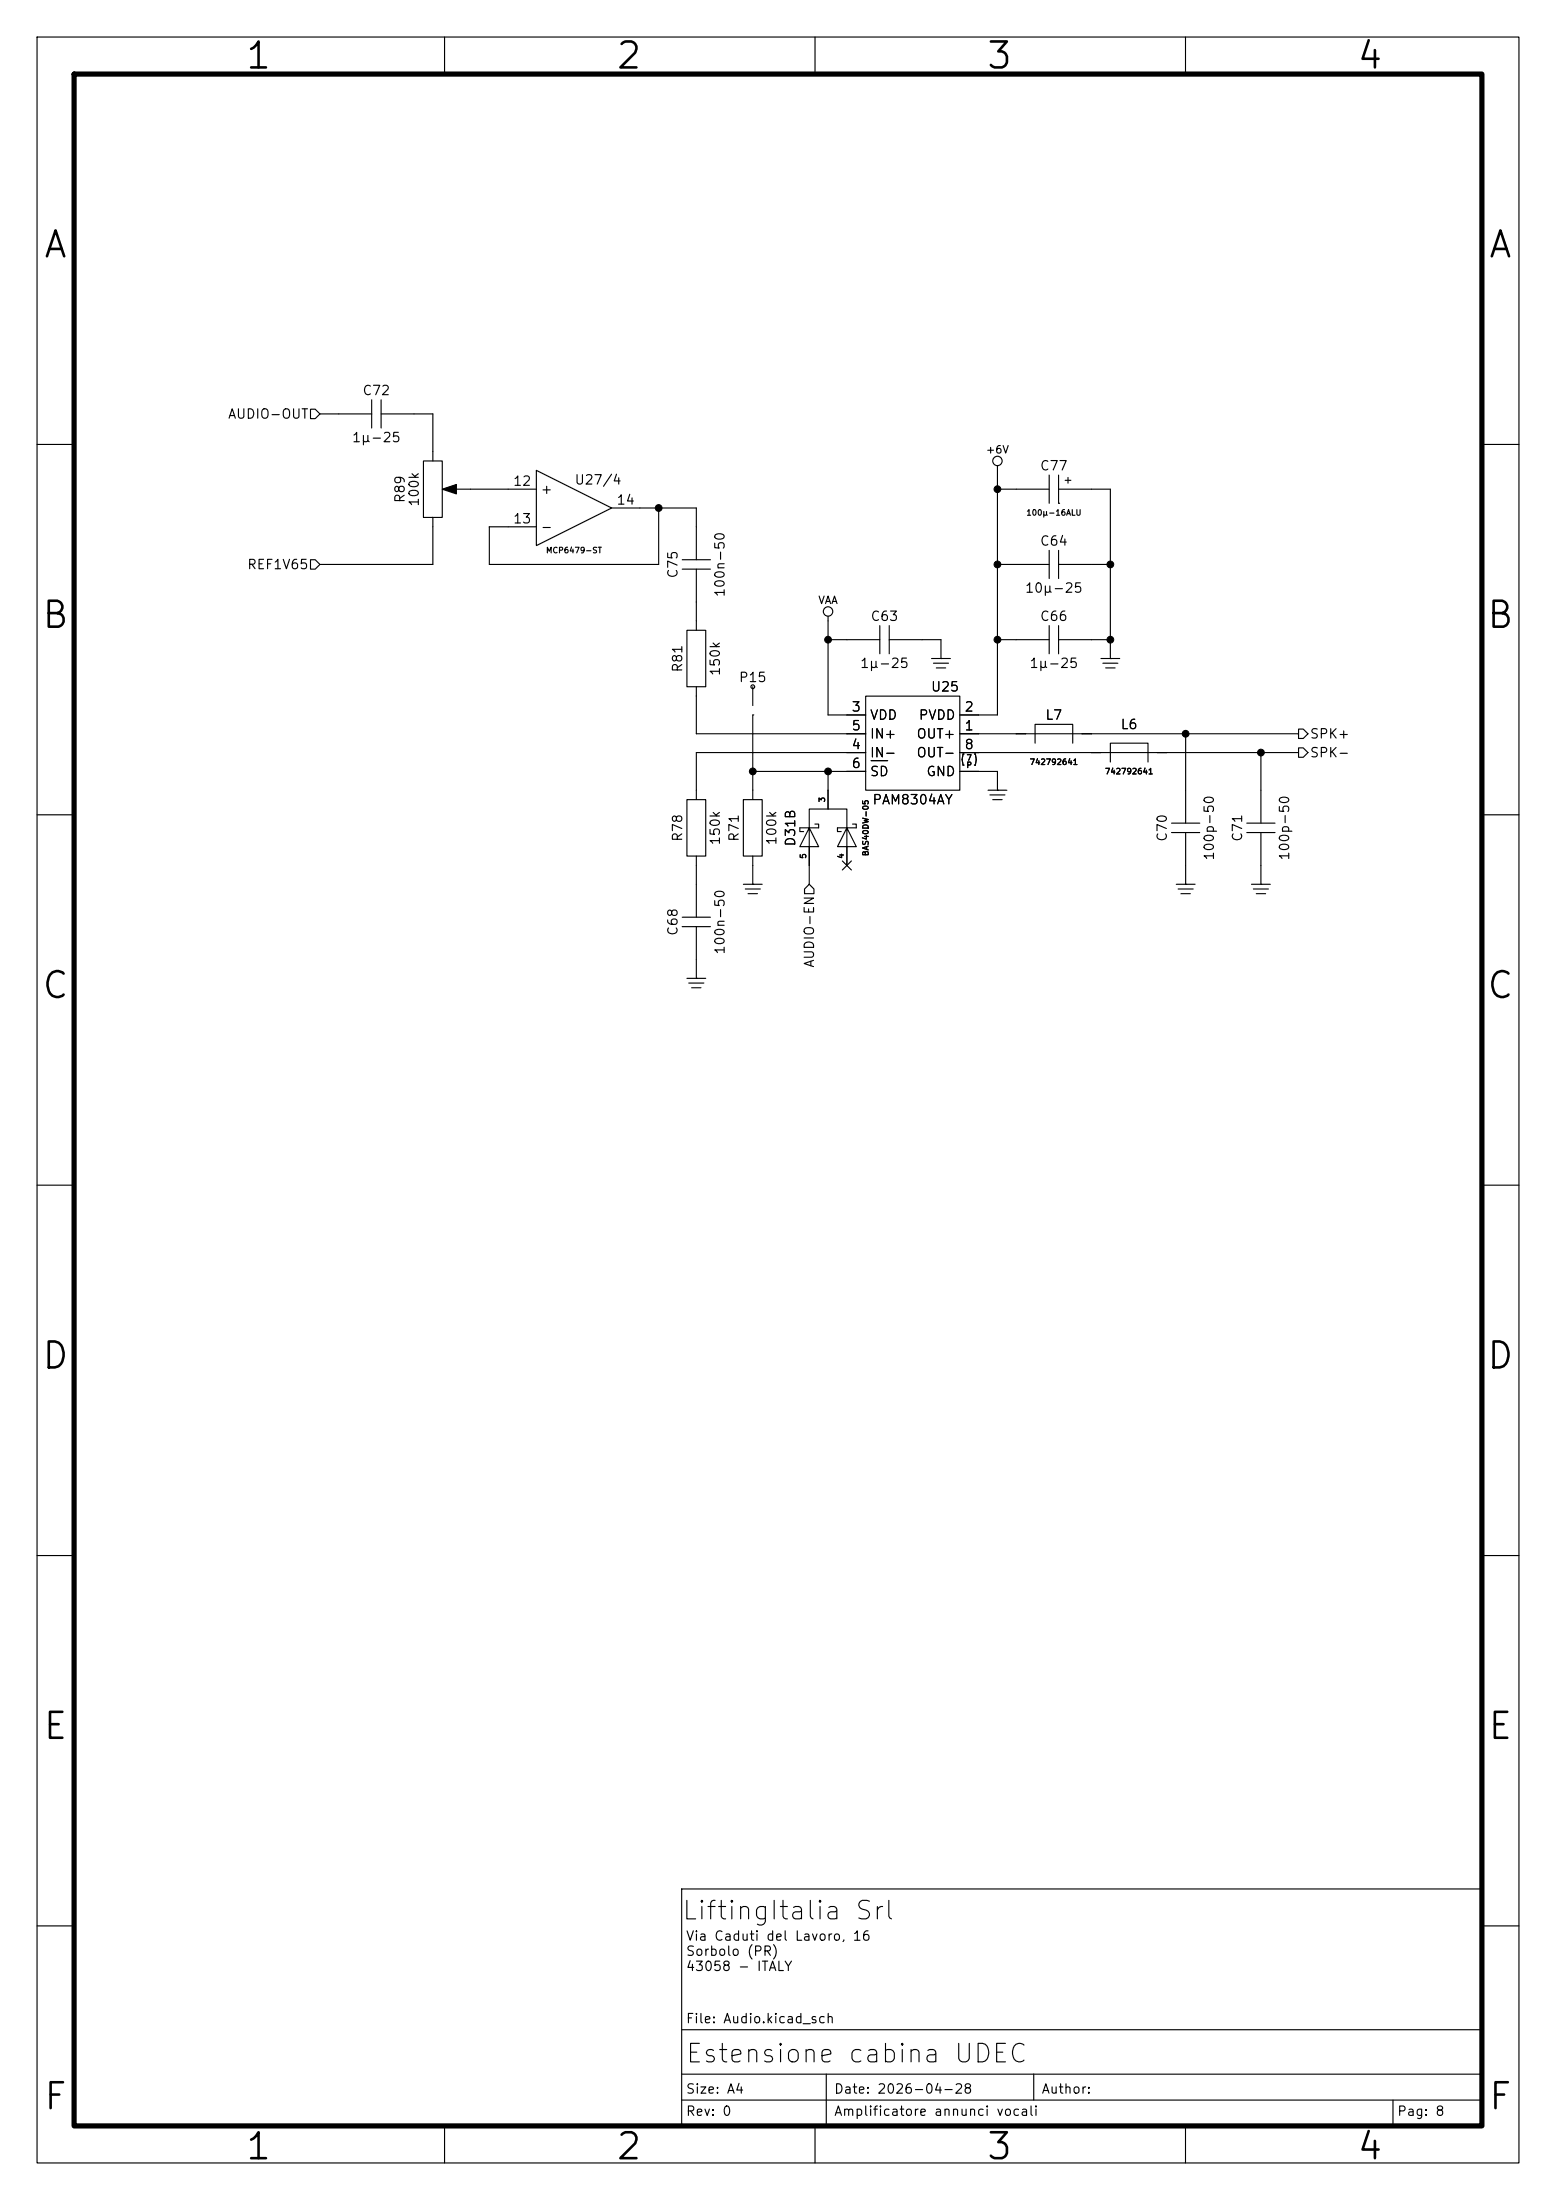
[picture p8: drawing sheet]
<svg xmlns="http://www.w3.org/2000/svg" width="210mm" height="297mm" viewBox="0 0 210 297" stroke-linecap="round" stroke-linejoin="round" font-family="sans-serif">
<path d="M10 10h190v277h-190z" fill="none" stroke="#000" stroke-width=".7"/>
<g fill="none" stroke="#000" stroke-width=".15">
<path d="M5 5h200v287h-200zM60 5v5M110 5v5M160 5v5M41.9 55.2h.6l.7 .7-.7 .6h-.6zM43.2 55.9h7M50.2 54v3.8M51.4 54v3.8M51.4 55.9h7v6.3M5 60h5M41.9 75.6h.6l.7 .6-.7 .6h-.6zM57.1 62.2h2.6v7.7h-2.6z"/>
<path d="M58.4 69.9v6.3h-15.2M61 66h11.4M72.4 63.5l10.1 5.1-10.1 5.1zM82.5 68.6h11.5v7M88.9 68.6v7.6h-22.9v-5.1h6.4M92.1 75.6h3.8M92.1 76.8h3.8M94 76.8v8.3M134.6 62.9v33.6h-5.1M134.6 66h7M134.6 76.2h7M141.6 74.3v3.8"/>
<path d="M141.6 64.1v3.8M142.9 74.3v3.8M142.9 67.9h.1M142.9 66h7v22.9M142.9 76.2h7M142.9 64.1v3.8M200 60h5M92.7 85.1h2.5v7.6h-2.5zM94 92.7v6.4h22.8M101.6 96.5h.1M101.6 92.7v2.6M101.6 96.5v11.5"/>
<path d="M111.8 83.2v13.3h5M111.8 86.4h6.9M116.8 94h12.7v12.7h-12.7zM118.7 84.5v3.8M120 84.5v3.8M120 86.4h7v2.5M125.7 88.9h2.6M126 89.5h2M126.4 90.2h1.2M127 88.9h.1M129.5 99.1h45.8M134.6 86.4h7"/>
<path d="M141.6 84.5v3.8M142.9 84.5v3.8M142.9 86.4h7M148.6 88.9h2.5M148.8 89.5h2.1M149.2 90.2h1.3M149.9 88.9h.1M160 99.1v12M175.3 98.4h.6l.6 .7-.6 .6h-.6zM5 110h5M92.7 108h2.5v7.6h-2.5zM94 115.6v8.2"/>
<path d="M100.3 108h2.6v7.6h-2.6zM100.3 119.4h2.6M101.6 119.4h.1M101.6 104.1h15.2M101.6 115.6v3.8M109.2 119.4l.7 .6v.7h-1.3v-.7zM110 111.3h.5v.5h-2.6v.5h.6M111.8 104.1v5.1M113.7 116.2l1.2 1.2M114.3 116.8v-5l1.3 2.5h-2.6l1.3-2.5v-2.6h-5.1v2.6l1.3 2.5h-2.6l1.3-2.5v7.6M114.9 116.2l-1.2 1.2M115.1 111.3h.5v.5h-2.6v.5h.5"/>
<path d="M116.8 101.6h-22.8v6.4M117.6 102.7h2.2M129.5 101.6h45.8M129.5 104.1h5.1v2.6M130.1 101.8h-.1l-.1 .7 .1 .8h.1M131.5 101.8h.1l.2 .7-.2 .8h-.1M133.3 106.7h2.6M133.6 107.3h2M134 108h1.3M134.6 106.7h.1M139.7 100.3v-2.5h5.1v2.5M149.9 102.9v-2.6h5v2.6"/>
<path d="M158.1 112.4h3.8M158.1 111.1h3.8M158.7 119.4h2.6M160 119.4h.1M160 112.4v7M168.3 112.4h3.8M168.3 111.1h3.8M168.9 119.4h2.5M170.2 119.4h.1M170.2 101.6v9.5M170.2 112.4v7M175.3 101h.6l.6 .6-.6 .6h-.6z"/>
<path d="M200 110h5M92.1 125.1h3.8M92.1 123.8h3.8M92.7 132.1h2.5M93 132.7h2M93.3 133.4h1.3M94 132.1h.1M94 125.1v7M100.6 120h2M101 120.7h1.2M159 120h2M159.4 120.7h1.3"/>
<path d="M169.2 120h2M169.5 120.7h1.3M5 160h5M200 160h5M5 210h5M200 210h5M92 255h108v32h-108zM5 260h5M92 274h108M111.5 280v7M139.5 280v3.5M200 260h5"/>
<path d="M60 287v5M92 283.5h108M92 280h108M110 287v5M160 287v5M188 283.5v3.5"/>
<circle cx="134.6" cy="62.2" r=".63"/>
<circle cx="101.6" cy="92.7" r=".25"/>
<circle cx="111.8" cy="82.5" r=".63"/>
</g>
<path d="M59.7 66l1.9-.6v1.3z" fill="#000" stroke="#000" stroke-width=".15"/>
<g fill="#000" stroke="#000" stroke-width=".13">
<circle cx="88.9" cy="68.6" r=".46"/>
<circle cx="134.6" cy="76.2" r=".46"/>
<circle cx="134.6" cy="66" r=".46"/>
<circle cx="149.9" cy="76.2" r=".46"/>
<circle cx="111.8" cy="86.4" r=".46"/>
<circle cx="134.6" cy="86.4" r=".46"/>
<circle cx="149.9" cy="86.4" r=".46"/>
<circle cx="160" cy="99.1" r=".46"/>
<circle cx="101.6" cy="104.1" r=".46"/>
<circle cx="111.8" cy="104.1" r=".46"/>
<circle cx="170.2" cy="101.6" r=".46"/>
</g>
<g font-size="3.5">
<text x="32.9" y="10.2">1</text>
<text x="82.9" y="10.2">2</text>
<text x="132.9" y="10.2">3</text>
<text x="182.9" y="10.2">4</text>
<text x="5.6" y="35.7">A</text>
<text x="200.7" y="35.7">A</text>
<text x="5.4" y="85.7">B</text>
<text x="200.4" y="85.7">B</text>
<text x="5.4" y="135.7">C</text>
<text x="200.4" y="135.7">C</text>
<text x="5.4" y="185.7">D</text>
<text x="200.4" y="185.7">D</text>
<text x="5.6" y="235.7">E</text>
<text x="200.6" y="235.7">E</text>
<text x="5.6" y="285.7">F</text>
<text x="200.7" y="285.7">F</text>
<text x="32.9" y="292.4">1</text>
<text x="82.9" y="292.4">2</text>
<text x="132.9" y="292.4">3</text>
<text x="182.9" y="292.4">4</text>
</g>
<g font-size="2.5">
<text x="91.9" y="259.8">LiftingItalia Srl</text>
<text x="92.4" y="279.1">Estensione cabina UDEC</text>
</g>
<g font-size="1.3">
<text x="48.8" y="53.7">C72</text>
<text x="30.7" y="56.8">AUDIO-OUT</text>
<text x="47.4" y="60">1µ-25</text>
<text x="69.1" y="65.9">12</text>
<text x="77.5" y="65.7">U27/4</text>
<text x="140.3" y="63.8">C77</text>
<text x="54.9" y="68" transform="rotate(-90 54.9 68)">R89</text>
<text x="56.8" y="68.5" transform="rotate(-90 56.8 68.5)">100k</text>
<text x="69.1" y="71">13</text>
<text x="72.9" y="67">+</text>
<text x="83.1" y="68.4">14</text>
<text x="33.3" y="77.2">REF1V65</text>
<text x="72.9" y="72.1">-</text>
<text x="140.3" y="74">C64</text>
<text x="91.8" y="78.2" transform="rotate(-90 91.8 78.2)">C75</text>
<text x="98.1" y="80.7" transform="rotate(-90 98.1 80.7)">100n-50</text>
<text x="138.2" y="80.3">10µ-25</text>
<text x="117.4" y="84.1">C63</text>
<text x="140.3" y="84.1">C66</text>
<text x="92.4" y="90.9" transform="rotate(-90 92.4 90.9)">R81</text>
<text x="97.5" y="91.4" transform="rotate(-90 97.5 91.4)">150k</text>
<text x="99.6" y="92.4">P15</text>
<text x="116" y="90.5">1µ-25</text>
<text x="125.6" y="93.7">U25</text>
<text x="138.8" y="90.5">1µ-25</text>
<text x="114.8" y="96.4">3</text>
<text x="114.8" y="101.5">4</text>
<text x="114.8" y="98.9">5</text>
<text x="117.3" y="97.5">VDD</text>
<text x="117.3" y="100">IN+</text>
<text x="123.6" y="100">OUT+</text>
<text x="123.9" y="97.5">PVDD</text>
<text x="130.1" y="98.9">1</text>
<text x="130.1" y="96.4">2</text>
<text x="130.1" y="101.5">8</text>
<text x="141" y="97.5">L7</text>
<text x="151.2" y="98.8">L6</text>
<text x="176.7" y="100">SPK+</text>
<text x="114.8" y="104">6</text>
<text x="117.3" y="102.6">IN-</text>
<text x="117.3" y="105.1">SD</text>
<text x="123.6" y="102.6">OUT-</text>
<text x="124.9" y="105.1">GND</text>
<text x="176.7" y="102.6">SPK-</text>
<text x="92.4" y="113.7" transform="rotate(-90 92.4 113.7)">R78</text>
<text x="100" y="113.7" transform="rotate(-90 100 113.7)">R71</text>
<text x="117.7" y="108.9">PAM8304AY</text>
<text x="157.8" y="113.7" transform="rotate(-90 157.8 113.7)">C70</text>
<text x="168" y="113.7" transform="rotate(-90 168 113.7)">C71</text>
<text x="97.5" y="114.2" transform="rotate(-90 97.5 114.2)">150k</text>
<text x="105.1" y="114.2" transform="rotate(-90 105.1 114.2)">100k</text>
<text x="107.6" y="114.4" transform="rotate(-90 107.6 114.4)">D31B</text>
<text x="164.2" y="116.3" transform="rotate(-90 164.2 116.3)">100p-50</text>
<text x="174.3" y="116.3" transform="rotate(-90 174.3 116.3)">100p-50</text>
<text x="91.8" y="126.4" transform="rotate(-90 91.8 126.4)">C68</text>
<text x="98.1" y="129" transform="rotate(-90 98.1 129)">100n-50</text>
<text x="110.2" y="130.7" transform="rotate(-90 110.2 130.7)">AUDIO-EN</text>
<text x="92.5" y="262.3">Via Caduti del Lavoro, 16</text>
<text x="92.5" y="264.4">Sorbolo (PR)</text>
<text x="92.5" y="266.4">43058 - ITALY</text>
<text x="92.5" y="273.5">File: Audio.kicad_sch</text>
<text x="92.5" y="283">Size: A4</text>
<text x="92.5" y="286">Rev: 0</text>
<text x="112.5" y="286">Amplificatore annunci vocali</text>
<text x="112.5" y="283">Date: 2026-04-28</text>
<text x="140.5" y="283">Author:</text>
<text x="188.5" y="286">Pag: 8</text>
</g>
<g font-size="1">
<text x="133" y="61.5">+6V</text>
<text x="143.4" y="65.5">+</text>
<text x="110.4" y="81.8">VAA</text>
</g>
<g font-size=".8">
<text x="138.4" y="69.8">100µ-16ALU</text>
<text x="73.6" y="74.9">MCP6479-ST</text>
<text x="130.4" y="103.9">P</text>
<text x="130.4" y="102.9">7</text>
<text x="138.9" y="103.4">742792641</text>
<text x="149.1" y="104.7">742792641</text>
<text x="111.5" y="108.4" transform="rotate(-90 111.5 108.4)">3</text>
<text x="109" y="116" transform="rotate(-90 109 116)">5</text>
<text x="114.1" y="116" transform="rotate(-90 114.1 116)">4</text>
<text x="117.4" y="115.6" transform="rotate(-90 117.4 115.6)">BAS40DW-05</text>
</g>
</svg>
